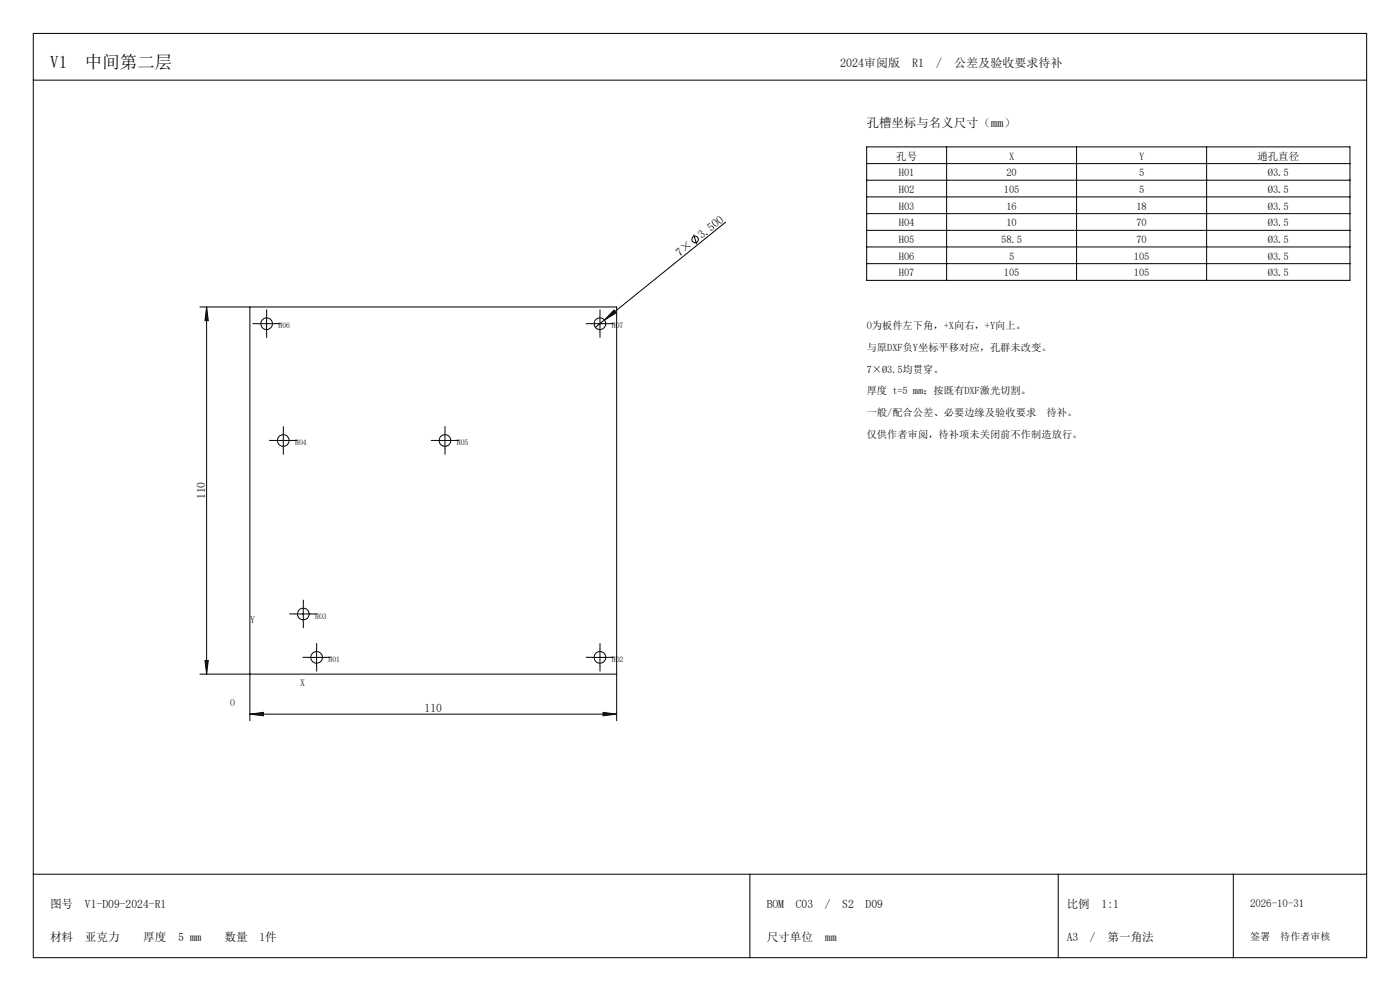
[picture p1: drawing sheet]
<svg xmlns="http://www.w3.org/2000/svg" width="420mm" height="297mm" viewBox="0 0 420 297" stroke-linecap="round" stroke-linejoin="round" font-family="sans-serif">
<g fill="none" stroke="#000" stroke-width=".3">
<path d="M10 10h400v277h-400zM10 24h400M260 44h145v40h-145zM260 49h145M260 54h145M260 59h145M284 44v40M323 44v40M362 44v40M208.1 70.3l.9 2.9M217.7 66.6l-39.1 31.5M260 64h145"/>
<path d="M260 69h145M260 74h145M260 79h145M60 92h125v124M62 92l.5 4.1h-1zM62 92v110M75 92v124M77.5 97h5M80 94.5v5M177.5 97h5M180 94.5v5M184.2 93l.7 .8-3.6 2.1z"/>
<path d="M82.5 132h5M85 129.5v5M131 132h5M133.5 129.5v5M61.5 197.9h1l-.5 4.1zM88.5 184h5M91 181.5v5M92.5 197h5M95 194.5v5M177.5 197h5M180 194.5v5M60 202h125"/>
<path d="M75 214l4.1-.5v1zM75 214h110M180.9 213.5l4.1 .5-4.1 .5zM10 262h400M225 262v25M317.5 262v25M370 262v25"/>
<circle cx="208.5" cy="71.8" r=".98"/>
<circle cx="80" cy="97" r="1.76"/>
<circle cx="180" cy="97" r="1.76"/>
<circle cx="85" cy="132" r="1.76"/>
<circle cx="133.5" cy="132" r="1.74"/>
<circle cx="91" cy="184" r="1.76"/>
<circle cx="95" cy="197" r="1.74"/>
<circle cx="180" cy="197" r="1.74"/>
</g>
<g fill="none" stroke="#000" stroke-width=".3" stroke-dasharray="30.5 1.3 1.3 1.3" stroke-linecap="butt">
<path d="M77.5 97h-1.8M80 94.5v-1.8M80 99.5v1.8M82.5 97h1.8M177.5 97h-1.8M180 94.5v-1.8M180 99.5v1.8M182.5 97h1.8M82.5 132h-1.8M85 129.5v-1.8M85 134.5v1.8M87.5 132h1.8"/>
<path d="M131 132h-1.8M133.5 129.5v-1.8M133.5 134.5v1.8M136 132h1.8M88.5 184h-1.8M91 181.5v-1.8M91 186.5v1.8M92.5 197h-1.8M93.5 184h1.8M95 194.5v-1.8M95 199.5v1.8M97.5 197h1.8"/>
<path d="M177.5 197h-1.8M180 194.5v-1.8M180 199.5v1.8M182.5 197h1.8"/>
</g>
<g fill="#000">
<path d="M184.2 93l.7 .8-3.6 2.1z"/>
<path d="M61.5 197.9h1l-.5 4.1zM62 92l.5 4.1h-1z"/>
<path d="M75 214l4.1-.5v1zM180.9 213.5l4.1 .5-4.1 .5z"/>
</g>
<g font-size="5.2">
<text x="15" y="20.3">V1</text>
<text x="25.5" y="20.3">中间第二层</text>
</g>
<text font-size="3.7" x="260" y="38.2">孔槽坐标与名义尺寸（mm）</text>
<g font-size="3.6">
<text x="252" y="20.1">2024审阅版</text>
<text x="273.6" y="20.1">R1</text>
<text x="280.9" y="20.1">/</text>
<text x="286.3" y="20.1">公差及验收要求待补</text>
</g>
<g font-size="3.5">
<text x="210.6" y="71.7" transform="rotate(-39 210.6 71.7)">3.500</text>
<text x="203.9" y="77.1" transform="rotate(-39 203.9 77.1)">7×</text>
<text x="61.5" y="149.6" transform="rotate(-90 61.5 149.6)">110</text>
<text x="127.4" y="213.5">110</text>
<text x="15" y="272">图号</text>
<text x="25.5" y="272">V1-D09-2024-R1</text>
<text x="230" y="272">BOM</text>
<text x="238.7" y="272">C03</text>
<text x="247.5" y="272">/</text>
<text x="252.7" y="272">S2</text>
<text x="259.7" y="272">D09</text>
<text x="320" y="272">比例</text>
<text x="330.5" y="272">1:1</text>
<text x="15" y="282">材料</text>
<text x="25.5" y="282">亚克力</text>
<text x="42.9" y="282">厚度</text>
<text x="53.4" y="282">5 mm</text>
<text x="67.4" y="282">数量</text>
<text x="77.9" y="282">1件</text>
<text x="230" y="282">尺寸单位</text>
<text x="247.5" y="282">mm</text>
<text x="320" y="282">A3</text>
<text x="327" y="282">/</text>
<text x="332.2" y="282">第一角法</text>
</g>
<text font-size="3.3" x="375" y="271.8">2026-10-31</text>
<g font-size="3.1">
<text x="268.9" y="47.8">孔号</text>
<text x="302.7" y="47.8">X</text>
<text x="341.7" y="47.8">Y</text>
<text x="377.2" y="47.8">通孔直径</text>
<text x="269.6" y="52.8">H01</text>
<text x="301.9" y="52.8">20</text>
<text x="341.7" y="52.8">5</text>
<text x="380.4" y="52.8">Ø3.5</text>
<text x="269.6" y="57.8">H02</text>
<text x="301.1" y="57.8">105</text>
<text x="341.7" y="57.8">5</text>
<text x="380.4" y="57.8">Ø3.5</text>
<text x="269.6" y="62.8">H03</text>
<text x="301.9" y="62.8">16</text>
<text x="340.9" y="62.8">18</text>
<text x="380.4" y="62.8">Ø3.5</text>
<text x="269.6" y="67.8">H04</text>
<text x="301.9" y="67.8">10</text>
<text x="340.9" y="67.8">70</text>
<text x="380.4" y="67.8">Ø3.5</text>
<text x="269.6" y="72.8">H05</text>
<text x="269.6" y="77.8">H06</text>
<text x="300.4" y="72.8">58.5</text>
<text x="302.7" y="77.8">5</text>
<text x="340.1" y="77.8">105</text>
<text x="340.9" y="72.8">70</text>
<text x="380.4" y="72.8">Ø3.5</text>
<text x="380.4" y="77.8">Ø3.5</text>
<text x="269.6" y="82.8">H07</text>
<text x="301.1" y="82.8">105</text>
<text x="340.1" y="82.8">105</text>
<text x="380.4" y="82.8">Ø3.5</text>
<text x="260" y="98.7">O为板件左下角，+X向右，+Y向上。</text>
<text x="260" y="105.2">与原DXF负Y坐标平移对应，孔群未改变。</text>
<text x="260" y="111.7">7×Ø3.5均贯穿。</text>
<text x="260" y="118.2">厚度 t=5 mm；按既有DXF激光切割。</text>
<text x="260" y="124.7">一般/配合公差、必要边缘及验收要求</text>
<text x="314" y="124.7">待补。</text>
<text x="260" y="131.2">仅供作者审阅，待补项未关闭前不作制造放行。</text>
</g>
<g font-size="3">
<text x="375" y="281.7">签署</text>
<text x="384.1" y="281.7">待作者审核</text>
</g>
<g font-size="2.9">
<text x="75" y="186.6">Y</text>
<text x="90" y="205.6">X</text>
<text x="69" y="211.6">O</text>
</g>
<g font-size="2.3">
<text x="83.6" y="98.4">H06</text>
<text x="183.6" y="98.4">H07</text>
<text x="88.5" y="133.4">H04</text>
<text x="137.1" y="133.4">H05</text>
<text x="94.5" y="185.4">H03</text>
<text x="98.5" y="198.4">H01</text>
<text x="183.5" y="198.4">H02</text>
</g>
</svg>
